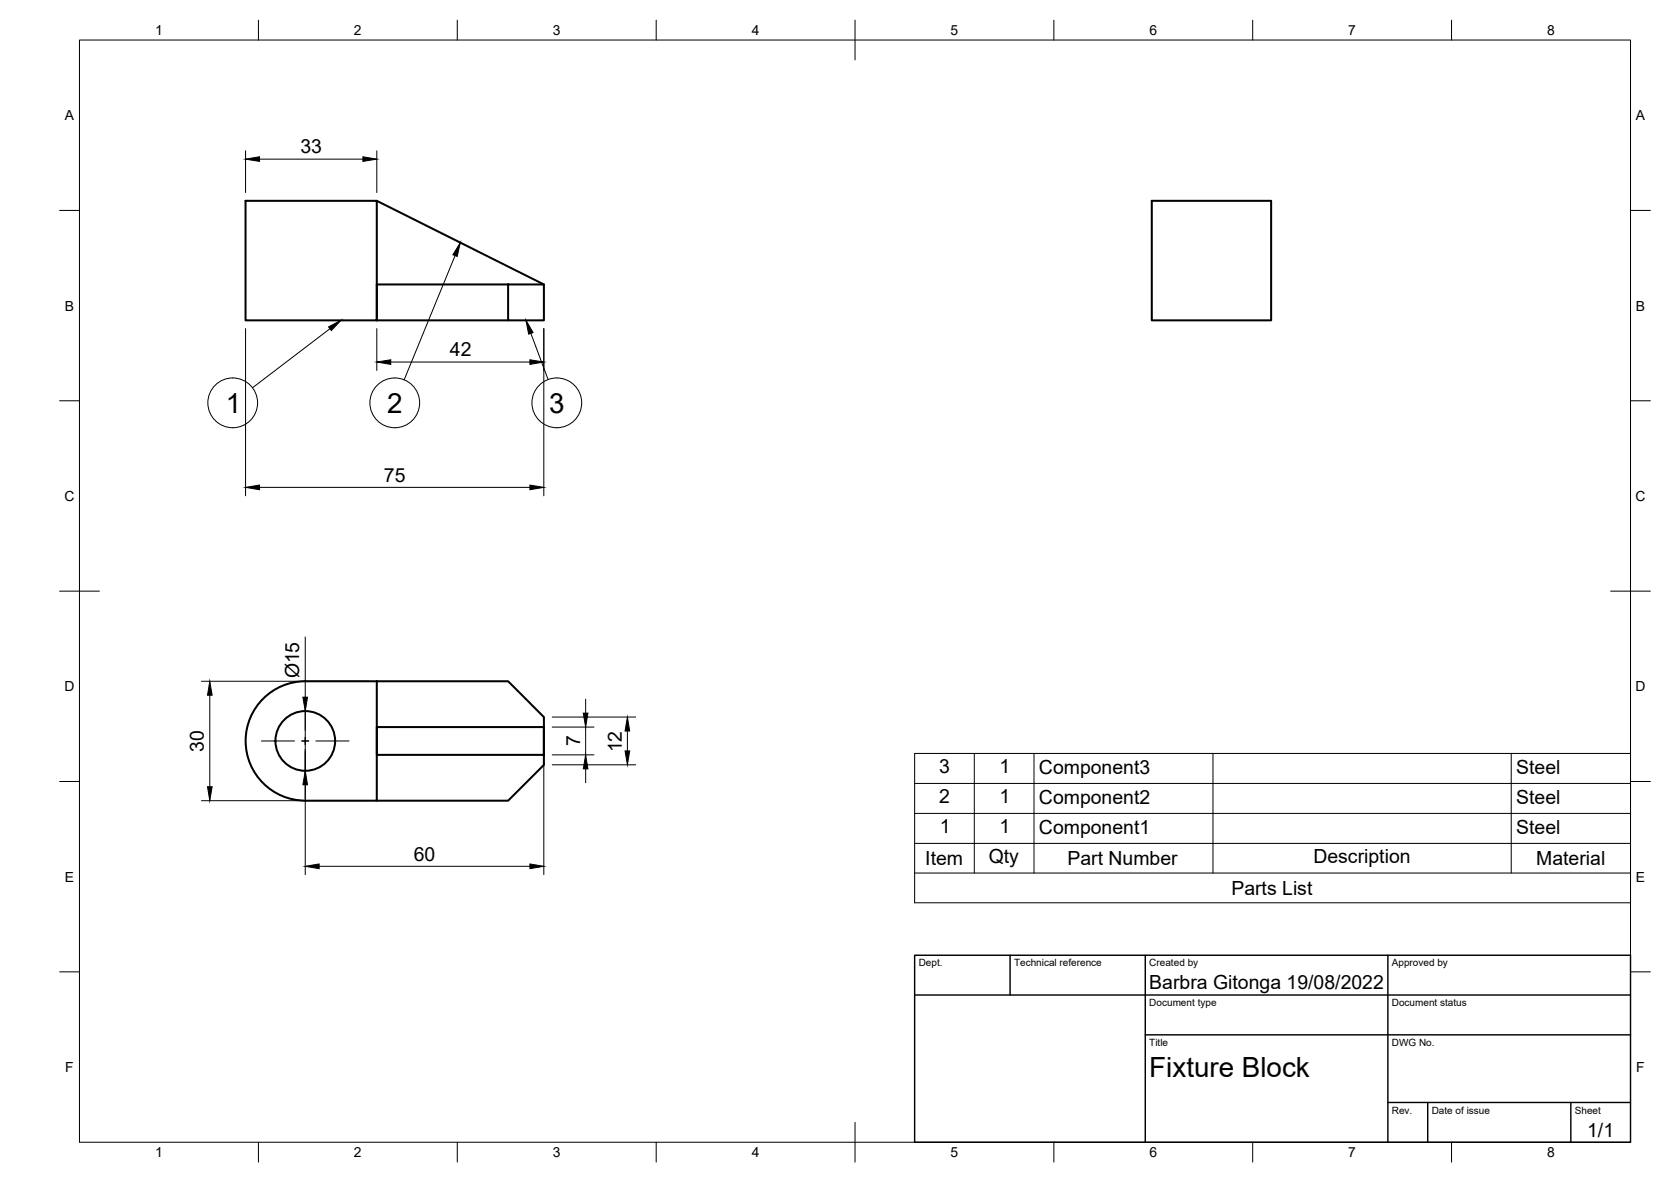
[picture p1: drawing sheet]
<svg xmlns="http://www.w3.org/2000/svg" width="420mm" height="297mm" viewBox="0 0 420 297" stroke-linecap="round" stroke-linejoin="round" font-family="sans-serif">
<!-- layer: Visible -->
<g fill="none" stroke="#000" stroke-width=".51">
<path d="M61.7 50.5h33v30h-33zM94.7 50.5l42.1 21M289.6 50.5h30v30h-30zM127.8 71.5h9v9h-9zM127.8 71.5h-33.1v9h33.1M66.2 175.6a14.9 14.9 0 0 1 10.6-4.4h17.9v30h-17.9a15 15 0 0 1-13.9-9.3 15 15 0 0 1 3.3-16.3zM94.7 171.2h33.1l9 9v12l-9 9h-33.1M94.7 182.7h42.1v7h-42.1z"/>
<circle cx="76.8" cy="186.2" r="7.5"/>
</g>
<!-- layer: Border -->
<g fill="none" stroke="#000" stroke-width=".25">
<path d="M20 10.1h390v276.9h-390zM65 5.1v5M115 5.1v5M165 5.1v5M215 5.1v10M265 5.1v5M315 5.1v5M365 5.1v5M15 52.9h5M410 52.9h5M15 100.7h5M410 100.7h5"/>
<path d="M15 148.6h10M405 148.6h10M15 196.4h5M410 196.4h5M15 244.2h5M410 244.2h5M65 287v5M115 287v5M165 287v5M215 282.1v9.9M265 287v5M315 287v5"/>
<path d="M365 287v5"/>
</g>
<!-- layer: TitleBlock -->
<path d="M230 240.1h180v46.9h-180zM230 250h180M254 240.1v9.9M288 240.1v46.9M349 240.1v46.9M288 260.1h122M349 277.1h61M359 277.1v9.9M395 277.1v9.9" fill="none" stroke="#000" stroke-width=".36"/>
<!-- layer: BOM -->
<g fill="none" stroke="#000" stroke-width=".25">
<path d="M114.4 64.2l-12.8 31.2M83 82.6l-19.5 14.9M133.5 83.8l4.3 11.6M230 189.3h180v37.6h-180zM230 196.9h180M245 189.3v30.1M260 189.3v30.1M305 189.3v30.1M380 189.3v30.1M230 219.4h180M230 211.9h180M230 204.4h180"/>
<circle cx="58.5" cy="101.2" r="6.3"/>
<circle cx="99.3" cy="101.2" r="6.3"/>
<circle cx="140" cy="101.2" r="6.3"/>
</g>
<path d="M115.7 61l-.7 3.4-1.1-.4zM82.6 82.2l3.1-1.7-2.4 2.6zM132.2 80.5l1.8 3.1-1.1 .4z" fill="#000" stroke="#000" stroke-width=".25"/>
<!-- layer: Dimensions -->
<g fill="none" stroke="#000" stroke-width=".25">
<path d="M61.7 37.9v10.5M65.3 40h25.9M94.7 37.9v10.5M61.7 82.6v42M94.7 82.6v10.5M98.3 91h34.9M136.7 82.6v42M65.3 122.5h67.9M50.7 171.2h41.9M52.7 174.7v23M76.8 160.1v15.1M76.8 178.7v41.1"/>
<path d="M147.3 175.7v3.5M136.7 191.8v28M138.9 182.7h10.5M138.9 189.7h10.5M138.9 180.2h21M138.9 192.2h21M147.3 182.7v7M147.3 193.2v3.5M157.8 183.7v5M50.7 201.2h41.9M80.2 217.7h53"/>
</g>
<g fill="#000" stroke="#000" stroke-width=".25">
<path d="M61.7 40l3.6-.6v1.2zM91.2 39.4l3.5 .6-3.5 .6zM94.7 91l3.6-.6v1.2zM133.2 90.4l3.5 .6-3.5 .6zM61.7 122.5l3.6-.6v1.2zM133.2 121.9l3.5 .6-3.5 .6zM52.7 171.2l.6 3.5h-1.1zM76.2 175.2h1.1l-.5 3.5zM146.7 179.2h1.1l-.5 3.5zM52.2 197.7h1.1l-.6 3.5zM76.8 193.7l.5 3.5h-1.1zM147.3 189.7l.5 3.5h-1.1z"/>
<path d="M157.8 180.2l.5 3.5h-1.1zM157.2 188.7h1.1l-.5 3.5zM76.8 217.7l3.4-.6v1.2zM133.2 217.1l3.5 .6-3.5 .6z"/>
</g>
<!-- layer: Center Lines -->
<path d="M76.8 175.2v8.3M65.7 186.2h8.4M75.9 186.2h1.7M76.8 185.3v1.8M76.8 188.9v8.3M79.4 186.2h8.4" fill="none" stroke="#000" stroke-width=".25"/>
<g font-size="7">
<text x="56.8" y="103.7">1</text>
<text x="97.4" y="103.7">2</text>
<text x="138.1" y="103.7">3</text>
<text x="289" y="270.6">Fixture Block</text>
</g>
<g font-size="4.9">
<text x="75.5" y="38.5">33</text>
<text x="113.1" y="89.6">42</text>
<text x="96.5" y="121">75</text>
<text x="75.2" y="170.5" transform="rotate(-90 75.2 170.5)">Ø15</text>
<text x="51.3" y="188.9" transform="rotate(-90 51.3 188.9)">30</text>
<text x="145.8" y="187.6" transform="rotate(-90 145.8 187.6)">7</text>
<text x="156.3" y="189.1" transform="rotate(-90 156.3 189.1)">12</text>
<text x="236.1" y="194.3">3</text>
<text x="251.3" y="194.3">1</text>
<text x="261.2" y="194.4">Component3</text>
<text x="381.3" y="194.4">Steel</text>
<text x="236.2" y="201.8">2</text>
<text x="251.3" y="201.8">1</text>
<text x="261.2" y="201.9">Component2</text>
<text x="381.3" y="201.9">Steel</text>
<text x="236.3" y="209.3">1</text>
<text x="251.3" y="209.3">1</text>
<text x="261.2" y="209.5">Component1</text>
<text x="381.3" y="209.5">Steel</text>
<text x="104.1" y="216.2">60</text>
<text x="232.7" y="217.4">Item</text>
<text x="248.6" y="216.9">Qty</text>
<text x="268.4" y="217.4">Part Number</text>
<text x="330.2" y="216.9">Description</text>
<text x="386.3" y="217.4">Material</text>
<text x="309.6" y="224.9">Parts List</text>
<text x="289" y="248.5">Barbra Gitonga 19/08/2022</text>
<text x="399.1" y="285.7">1/1</text>
</g>
<g font-size="3.5">
<text x="39" y="8.8">1</text>
<text x="89" y="8.8">2</text>
<text x="139" y="8.8">3</text>
<text x="189" y="8.8">4</text>
<text x="239" y="8.8">5</text>
<text x="289" y="8.8">6</text>
<text x="339" y="8.8">7</text>
<text x="389" y="8.8">8</text>
<text x="16.3" y="30.2">A</text>
<text x="411.3" y="30.2">A</text>
<text x="16.3" y="78">B</text>
<text x="411.3" y="78">B</text>
<text x="16.2" y="125.9">C</text>
<text x="411.2" y="125.9">C</text>
<text x="16.2" y="173.7">D</text>
<text x="411.2" y="173.7">D</text>
<text x="16.3" y="221.6">E</text>
<text x="411.3" y="221.6">E</text>
<text x="16.4" y="269.4">F</text>
<text x="411.4" y="269.4">F</text>
<text x="39" y="290.8">1</text>
<text x="89" y="290.8">2</text>
<text x="139" y="290.8">3</text>
<text x="189" y="290.8">4</text>
<text x="239" y="290.8">5</text>
<text x="289" y="290.8">6</text>
<text x="339" y="290.8">7</text>
<text x="389" y="290.8">8</text>
</g>
<g font-size="2.5">
<text x="231" y="242.9">Dept.</text>
<text x="255" y="242.9">Technical reference</text>
<text x="289" y="242.9">Created by</text>
<text x="350" y="242.9">Approved by</text>
<text x="289" y="252.8">Document type</text>
<text x="350" y="252.8">Document status</text>
<text x="289" y="262.9">Title</text>
<text x="350" y="262.9">DWG No.</text>
<text x="350" y="279.9">Rev.</text>
<text x="360" y="279.9">Date of issue</text>
<text x="396" y="279.9">Sheet</text>
</g>
</svg>
